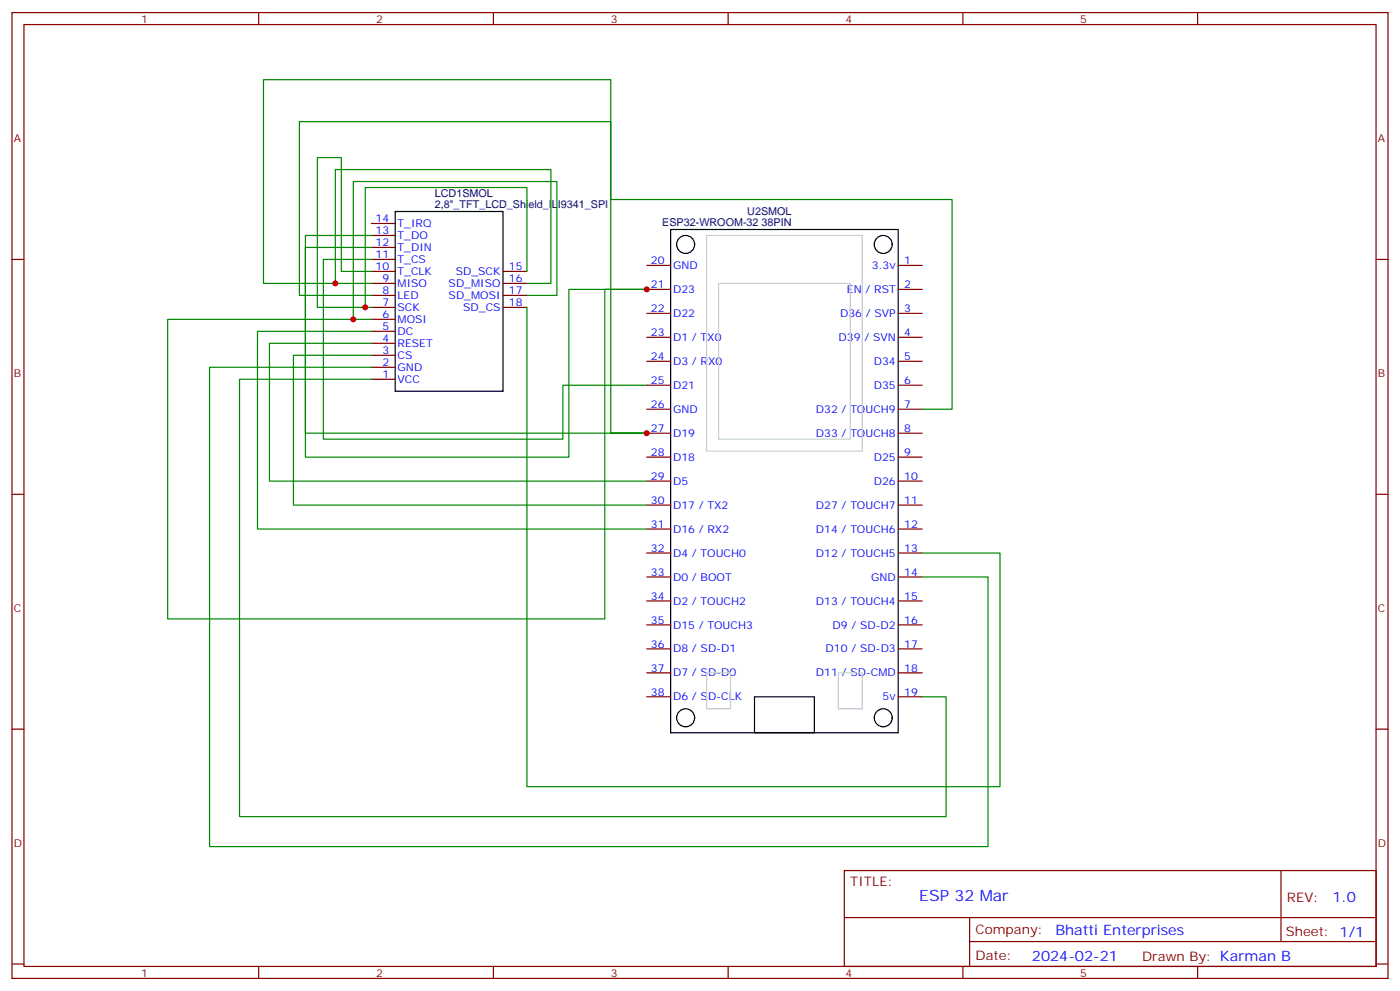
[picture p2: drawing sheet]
<svg xmlns="http://www.w3.org/2000/svg" width="412mm" height="292mm" viewBox="0 0 412 292" stroke-linecap="round" stroke-linejoin="round" font-family="sans-serif">
<g fill="none" stroke="#870000" stroke-width=".35">
<path d="M3.5 3.7h405.4v284.3h-405.4zM7.1 7.2h398.2v277.3h-398.2zM76.2 3.7v3.5M145.3 3.7v3.5M214.5 3.7v3.5M283.6 3.7v3.5M352.8 3.7v3.5M3.5 76.4h3.6M109.4 76.4h7M109.4 65.8h7M109.4 69.3h7M109.4 72.8h7"/>
<path d="M109.4 79.9h7M148.2 79.9h7M190.5 78.1h7.1M264.6 78.1h7M405.3 76.4h3.6M109.4 83.4h7M109.4 87h7M109.4 90.5h7M109.4 94h7M109.4 97.5h7M148.2 83.4h7M148.2 87h7"/>
<path d="M148.2 90.5h7M190.5 99.3h7.1M190.5 92.3h7.1M190.5 85.2h7.1M264.6 99.3h7M264.6 92.3h7M264.6 85.2h7M109.4 101.1h7M109.4 104.6h7M109.4 108.1h7M109.4 111.7h7M190.5 113.4h7.1"/>
<path d="M190.5 106.4h7.1M264.6 113.4h7M264.6 106.4h7M190.5 134.6h7.1M190.5 127.5h7.1M190.5 120.5h7.1M264.6 134.6h7M264.6 127.5h7M264.6 120.5h7M3.5 145.5h3.6M190.5 155.8h7.1M190.5 148.7h7.1"/>
<path d="M190.5 141.6h7.1M264.6 155.8h7M264.6 148.7h7M264.6 141.6h7M405.3 145.5h3.6M190.5 176.9h7.1M190.5 169.9h7.1M190.5 162.8h7.1M264.6 176.9h7M264.6 169.9h7M264.6 162.8h7M190.5 198.1h7.1"/>
<path d="M190.5 191h7.1M190.5 184h7.1M264.6 198.1h7M264.6 191h7M264.6 184h7M3.5 214.7h3.6M190.5 205.1h7.1M264.6 205.1h7M405.3 214.7h3.6M248.7 256.3h156.6v28.2h-156.6zM377.3 256.3v20.9M248.7 270.1h156.5"/>
<path d="M285.6 277.2h119.6M285.6 270.1v14.2M3.5 283.8h3.6M76.2 284.5v3.5M145.3 284.5v3.5M214.5 284.5v3.5M283.6 284.5v3.5M352.8 284.5v3.5M405.3 283.8h3.6"/>
</g>
<g fill="none" stroke="#000" stroke-width=".35">
<path d="M116.4 62.3h31.8v52.9h-31.8zM197.6 67.6h67v148.1h-67zM222.2 205.1h17.7v10.6h-17.7z"/>
<circle cx="202" cy="72" r="2.65"/>
<circle cx="260.2" cy="72" r="2.65"/>
<circle cx="202" cy="211.3" r="2.65"/>
<circle cx="260.2" cy="211.3" r="2.65"/>
</g>
<path d="M208.1 69.3h45.9v63.5h-45.9zM211.7 83.4h38.8v45.9h-38.8zM208.1 198.1h7.1v10.6h-7.1zM246.9 198.1h7.1v10.6h-7.1z" fill="none" stroke="#ccc" stroke-width=".35"/>
<g fill="none" stroke="#008700" stroke-width=".35">
<path d="M109.4 72.8h-19.4v61.8h77.6v-49.4h22.9h-12.3v97h-128.8v-88.2h54.7M109.4 79.9h-8.9v-33.5h-7v44.1h14.1M109.4 69.3h-19.4v58.2h100.5h-10.6v-104h-102.3v59.9h21.2M109.4 76.4h-14.2v52.9h70.6v-15.9h24.7M155.2 79.9v-24.7h-47.6v35.3h1.8M109.4 97.5h-33.6v58.3h114.7M109.4 87h-21.2v-51.2h91.7v22.9h100.6v61.8h-8.9M109.4 83.4h-10.6v-33.5h63.5v33.5h-7.1M155.2 87h8.8v-33.6h-59.9v40.6h5.3M155.2 90.5v141.1h139.4v-68.8h-23M109.4 111.7h-38.8v128.7h208.1v-35.3h-7.1M109.4 108.1h-47.7v141.1h229.3v-79.3h-19.4"/>
<path d="M109.4 104.6h-23v44.1h104.1M109.4 101.1h-30v40.5h111.1"/>
</g>
<g fill="#c00">
<circle cx="104.1" cy="94" r=".88"/>
<circle cx="107.6" cy="90.5" r=".88"/>
<circle cx="98.8" cy="83.4" r=".88"/>
<circle cx="190.5" cy="85.2" r=".88"/>
<circle cx="190.5" cy="127.5" r=".88"/>
</g>
<text font-size="4.6" fill="#00f" x="270.8" y="265.3">ESP 32 Mar</text>
<g font-size="4.2" fill="#00f">
<text x="392.5" y="265.6">1.0</text>
<text x="310.9" y="275.1">Bhatti Enterprises</text>
<text x="304" y="282.9">2024-02-21</text>
</g>
<g font-size="3.9" fill="#800">
<text x="250.5" y="260.9">TITLE:</text>
<text x="379.1" y="265.6">REV:</text>
<text x="287.4" y="275.1">Company:</text>
<text x="378.7" y="275.7">Sheet: 1/1</text>
<text x="287.4" y="282.8">Date:</text>
<text x="336.4" y="282.8">Drawn By: Karman B</text>
</g>
<g font-size="3.2" fill="#800">
<text x="41.6" y="6.7">1</text>
<text x="110.8" y="6.7">2</text>
<text x="179.9" y="6.7">3</text>
<text x="249.1" y="6.7">4</text>
<text x="318.2" y="6.7">5</text>
<text x="4.1" y="41.8">A</text>
<text x="405.9" y="41.8">A</text>
<text x="4.1" y="110.9">B</text>
<text x="405.9" y="110.9">B</text>
<text x="4.1" y="180.1">C</text>
<text x="405.9" y="180.1">C</text>
<text x="4.1" y="249.2">D</text>
<text x="405.9" y="249.2">D</text>
<text x="41.6" y="287.5">1</text>
<text x="110.8" y="287.5">2</text>
<text x="179.9" y="287.5">3</text>
<text x="249.1" y="287.5">4</text>
<text x="318.2" y="287.5">5</text>
</g>
<g font-size="3.2" fill="#000080">
<text x="128.1" y="57.9">LCD1SMOL</text>
<text x="128.1" y="61.1">2,8&quot;_TFT_LCD_Shield_ILI9341_SPI</text>
<text x="220.1" y="63.3">U2SMOL</text>
<text x="195.1" y="66.5">ESP32-WROOM-32 38PIN</text>
</g>
<g font-size="3.2" fill="#00f">
<text x="110.6" y="65.4">14</text>
<text x="110.6" y="69">13</text>
<text x="117.1" y="66.9">T_IRQ</text>
<text x="117.1" y="70.4">T_DO</text>
<text x="110.6" y="72.5">12</text>
<text x="110.6" y="76">11</text>
<text x="117.1" y="73.9">T_DIN</text>
<text x="117.1" y="77.4">T_CS</text>
<text x="191.8" y="77.8">20</text>
<text x="266.3" y="77.8">1</text>
<text x="110.6" y="79.6">10</text>
<text x="112.6" y="83.1">9</text>
<text x="117.1" y="81">T_CLK</text>
<text x="134.2" y="81">SD_SCK</text>
<text x="149.9" y="79.6">15</text>
<text x="149.9" y="83.1">16</text>
<text x="198.3" y="79.2">GND</text>
<text x="256.8" y="79.2">3.3v</text>
<text x="112.6" y="86.6">8</text>
<text x="117.1" y="84.5">MISO</text>
<text x="117.1" y="88">LED</text>
<text x="132.2" y="84.5">SD_MISO</text>
<text x="132.2" y="88">SD_MOSI</text>
<text x="149.9" y="86.6">17</text>
<text x="191.8" y="84.8">21</text>
<text x="198.3" y="86.3">D23</text>
<text x="249.5" y="86.3">EN / RST</text>
<text x="266.3" y="84.8">2</text>
<text x="112.6" y="90.1">7</text>
<text x="112.6" y="93.7">6</text>
<text x="117.1" y="91.5">SCK</text>
<text x="117.1" y="95.1">MOSI</text>
<text x="136.4" y="91.5">SD_CS</text>
<text x="149.9" y="90.1">18</text>
<text x="191.8" y="91.9">22</text>
<text x="198.3" y="93.3">D22</text>
<text x="247.5" y="93.3">D36 / SVP</text>
<text x="266.3" y="91.9">3</text>
<text x="112.6" y="97.2">5</text>
<text x="112.6" y="100.7">4</text>
<text x="117.1" y="98.6">DC</text>
<text x="191.8" y="99">23</text>
<text x="198.3" y="100.4">D1 / TX0</text>
<text x="247" y="100.4">D39 / SVN</text>
<text x="266.3" y="99">4</text>
<text x="112.6" y="104.2">3</text>
<text x="112.6" y="107.8">2</text>
<text x="117.1" y="102.1">RESET</text>
<text x="117.1" y="105.7">CS</text>
<text x="191.8" y="106">24</text>
<text x="198.3" y="107.4">D3 / RX0</text>
<text x="257.4" y="107.4">D34</text>
<text x="266.3" y="106">5</text>
<text x="112.6" y="111.3">1</text>
<text x="117.1" y="109.2">GND</text>
<text x="117.1" y="112.7">VCC</text>
<text x="191.8" y="113.1">25</text>
<text x="266.3" y="113.1">6</text>
<text x="198.3" y="114.5">D21</text>
<text x="257.4" y="114.5">D35</text>
<text x="191.8" y="120.1">26</text>
<text x="198.3" y="121.5">GND</text>
<text x="240.3" y="121.5">D32 / TOUCH9</text>
<text x="266.3" y="120.1">7</text>
<text x="191.8" y="127.2">27</text>
<text x="198.3" y="128.6">D19</text>
<text x="240.3" y="128.6">D33 / TOUCH8</text>
<text x="266.3" y="127.2">8</text>
<text x="191.8" y="134.2">28</text>
<text x="198.3" y="135.6">D18</text>
<text x="257.4" y="135.6">D25</text>
<text x="266.3" y="134.2">9</text>
<text x="191.8" y="141.3">29</text>
<text x="198.3" y="142.7">D5</text>
<text x="257.4" y="142.7">D26</text>
<text x="266.3" y="141.3">10</text>
<text x="191.8" y="148.3">30</text>
<text x="198.3" y="149.8">D17 / TX2</text>
<text x="240.3" y="149.8">D27 / TOUCH7</text>
<text x="266.3" y="148.3">11</text>
<text x="191.8" y="155.4">31</text>
<text x="266.3" y="155.4">12</text>
<text x="198.3" y="156.8">D16 / RX2</text>
<text x="240.3" y="156.8">D14 / TOUCH6</text>
<text x="191.8" y="162.5">32</text>
<text x="198.3" y="163.9">D4 / TOUCH0</text>
<text x="240.3" y="163.9">D12 / TOUCH5</text>
<text x="266.3" y="162.5">13</text>
<text x="191.8" y="169.5">33</text>
<text x="198.3" y="170.9">D0 / BOOT</text>
<text x="256.6" y="170.9">GND</text>
<text x="266.3" y="169.5">14</text>
<text x="191.8" y="176.6">34</text>
<text x="198.3" y="178">D2 / TOUCH2</text>
<text x="240.3" y="178">D13 / TOUCH4</text>
<text x="266.3" y="176.6">15</text>
<text x="191.8" y="183.6">35</text>
<text x="198.3" y="185">D15 / TOUCH3</text>
<text x="245.2" y="185">D9 / SD-D2</text>
<text x="266.3" y="183.6">16</text>
<text x="191.8" y="190.7">36</text>
<text x="266.3" y="190.7">17</text>
<text x="191.8" y="197.7">37</text>
<text x="198.3" y="192.1">D8 / SD-D1</text>
<text x="243.2" y="192.1">D10 / SD-D3</text>
<text x="266.3" y="197.7">18</text>
<text x="198.3" y="199.1">D7 / SD-D0</text>
<text x="240.3" y="199.1">D11 / SD-CMD</text>
<text x="191.8" y="204.8">38</text>
<text x="198.3" y="206.2">D6 / SD-CLK</text>
<text x="260" y="206.2">5v</text>
<text x="266.3" y="204.8">19</text>
</g>
</svg>
